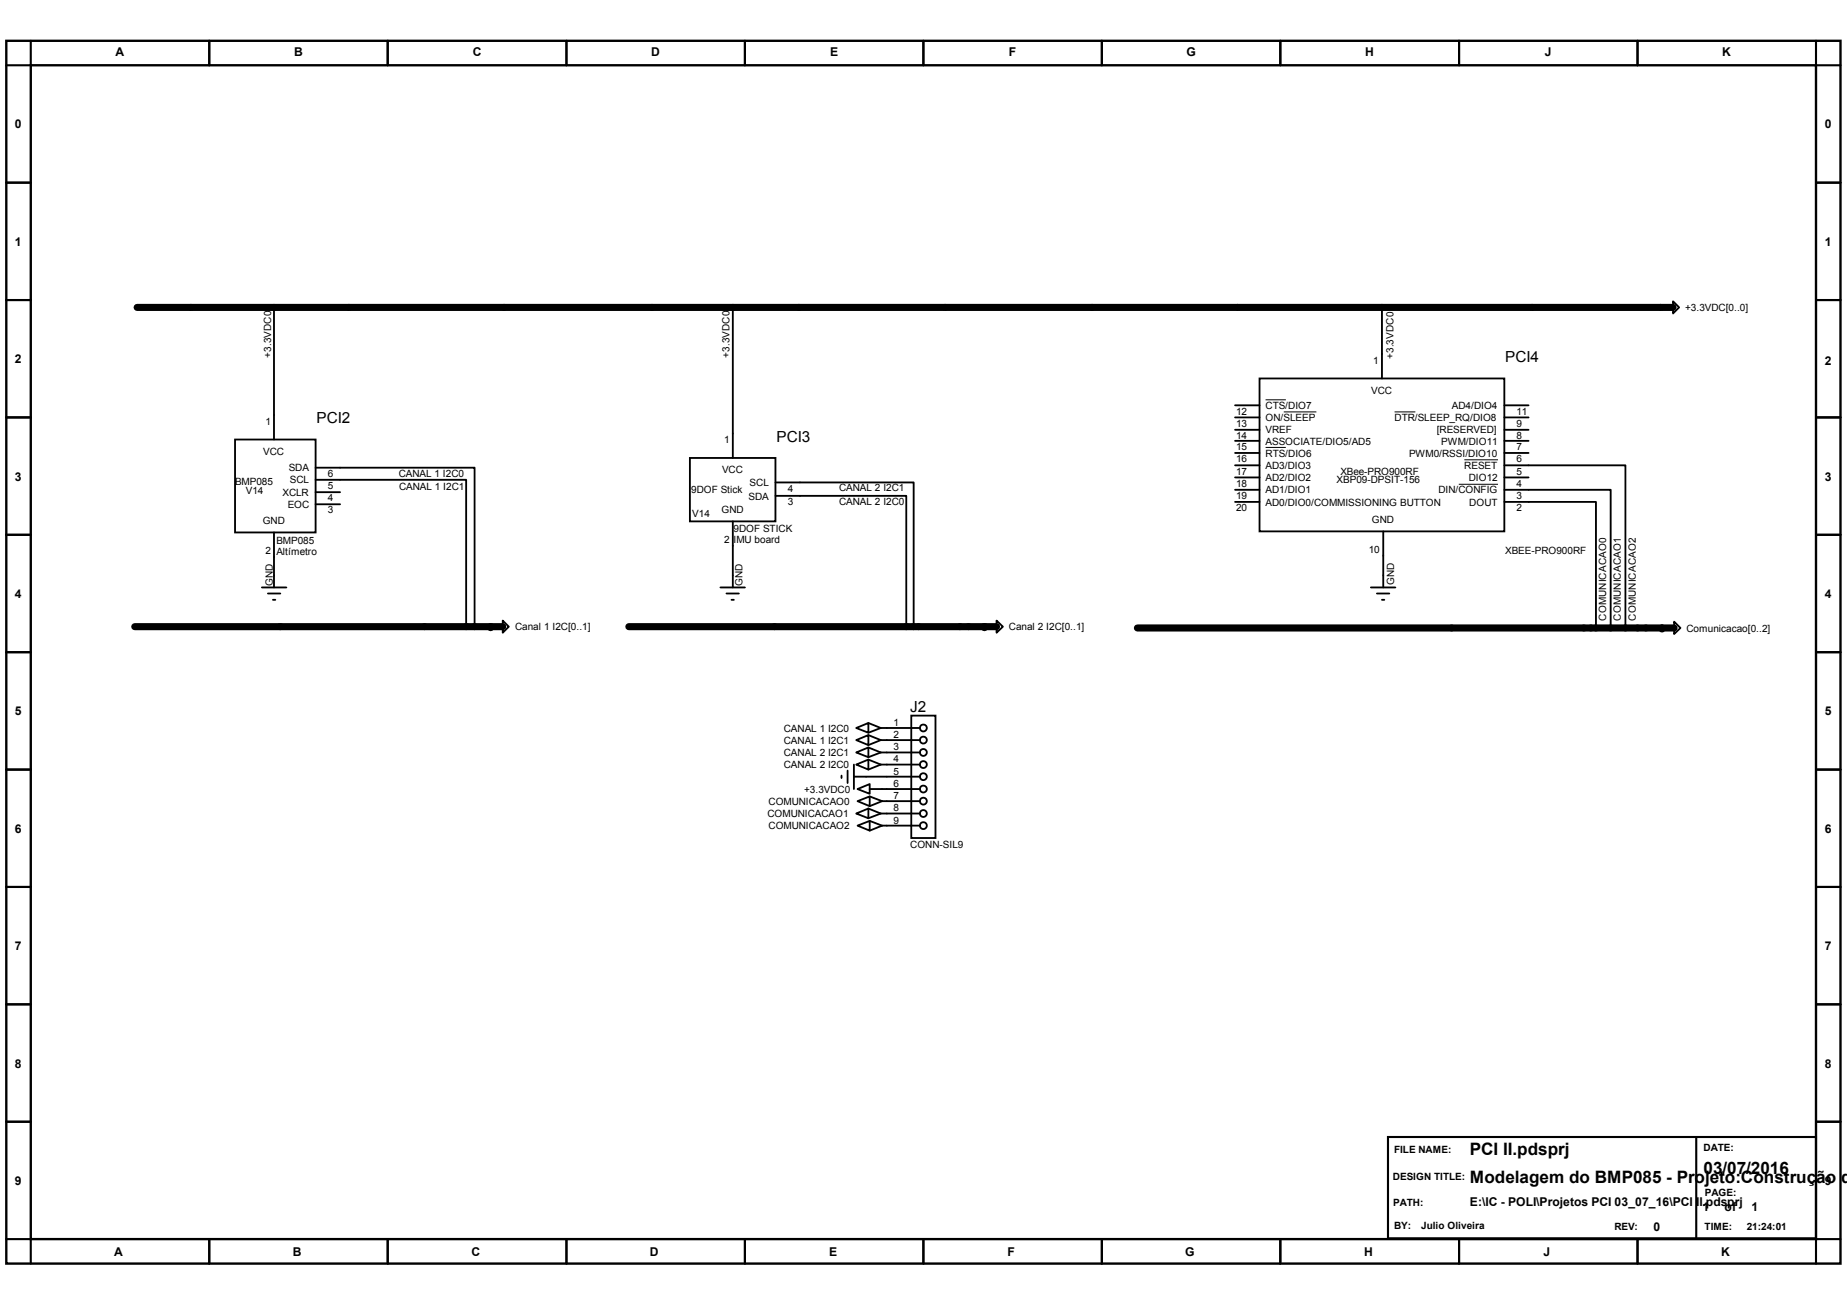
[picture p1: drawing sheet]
<svg xmlns="http://www.w3.org/2000/svg" width="297mm" height="210mm" viewBox="0 0 297 210" stroke-linecap="round" stroke-linejoin="round" font-family="sans-serif">
<path d="M1 6.6h295v196.6h-295zM4.9 10.5h287.2v188.8h-287.2z" fill="none" stroke="#000" stroke-width=".38"/>
<g fill="none" stroke="#000" stroke-width=".34">
<path d="M4.9 6.6v3.9h-3.9M33.7 6.6v3.9M62.4 6.6v3.9M91.1 6.6v3.9M119.8 6.6v3.9M148.5 6.6v3.9M177.2 6.6v3.9M205.9 6.6v3.9M234.6 6.6v3.9M263.4 6.6v3.9M292.1 6.6v3.9h3.9M1 29.4h3.9"/>
<path d="M292.1 29.4h3.9M1 48.3h3.9M292.1 48.3h3.9M1 67.1h3.9M292.1 67.1h3.9M1 86h3.9M292.1 86h3.9M1 104.9h3.9M292.1 104.9h3.9M1 123.8h3.9M292.1 123.8h3.9M1 142.7h3.9"/>
<path d="M292.1 142.7h3.9M1 161.5h3.9M292.1 161.5h3.9M1 199.3h3.9v3.9M1 180.4h3.9M33.7 199.3v3.9M62.4 199.3v3.9M91.1 199.3v3.9M119.8 199.3v3.9M148.5 199.3v3.9M177.2 199.3v3.9M205.9 199.3v3.9"/>
<path d="M223.2 182.9h68.9v16.3h-68.9zM234.6 199.3v3.9M263.4 199.3v3.9M272.8 182.9v16.3M292.1 180.4h3.9M296 199.3h-3.9v3.9"/>
</g>
<path d="M22.1 49.4h247M21.7 100.8h59.2M101.1 100.8h59.2M182.9 101h86.3" fill="none" stroke="#000" stroke-width="1.1"/>
<g fill="#000">
<circle cx="78.9" cy="100.8" r=".57"/>
<circle cx="158.3" cy="100.8" r=".57"/>
<circle cx="267.3" cy="101" r=".57"/>
</g>
<g fill="none" stroke="#000" stroke-width=".3">
<path d="M44.1 49.4v21.3M117.9 49.4v24.3M222.2 49.4v11.5M269.1 48.5l.9 .9-.9 1zM37.8 70.7h13v14.9h-13zM50.8 75.2h25.5v25.6M50.8 77.2h24.2v23.6M50.8 79.2h3.9M111 73.7h13.7v10.2h-13.7zM124.7 77.6h22.2v23.2M124.7 79.8h21v21M198.6 78.8h4"/>
<path d="M198.6 74.8h4M198.6 72.9h4M198.6 70.9h4M198.6 69.1h4M198.6 67.1h4M198.6 65.2h4M198.6 76.8h4M202.6 60.9h39.3v24.6h-39.3zM241.9 74.8h19.5v26.2M241.9 78.8h17.1v22.2M241.9 72.9h3.9M241.9 70.9h3.9"/>
<path d="M241.9 69.1h3.9M241.9 67.1h3.9M241.9 65.2h3.9M241.9 76.8h3.9M42.1 94.5h4M43.1 95.5h2M43.9 96.5h.4M44.1 85.6v8.9M50.8 81.1h3.9M80.9 99.8l.9 1-.9 1zM115.9 94.5h3.9M116.8 95.5h2"/>
<path d="M117.6 96.5h.4M117.9 83.9v10.6M160.3 99.8l1 1-1 1zM198.6 80.7h4M220.5 94.5h3.9M221.4 95.5h2M222.2 96.5h.4M222.5 85.5v9M241.9 80.7h14.8v20.3M269.2 100l1.1 1-1.1 1zM137.7 117.1l2-.8v1.6zM137.7 119l2-.8v1.6z"/>
<path d="M139.7 116.3l1.9 .8M139.7 118.2l1.9 .8M141.6 117.1h6.4M141.6 119h6.4M141.6 117.1l-1.9 .8M141.6 119l-1.9 .8M146.6 115.1h3.8v19.7h-3.8zM135.3 124.8v.3M136.3 124v1.9M137.3 124.9h10.7M137.3 123v3.9M137.7 130.9l2-.9v1.6z"/>
<path d="M137.7 123l2-.8v1.6zM137.7 121l2-.8v1.6zM137.9 132.8l2-.8v1.6zM137.9 128.9l2-.8v1.6zM137.9 126.9l2-.8v1.6zM139.7 130l1.9 .9M139.7 122.2l1.9 .8M139.7 120.2l1.9 .8M139.9 126.9h8.1M139.9 132l2 .8M139.9 128.1l2 .8M141.6 121h6.4"/>
<path d="M141.6 123h6.4M141.6 130.9h6.4M141.6 130.9l-1.9 .7M141.6 123l-1.9 .8M141.6 121l-1.9 .8M141.9 128.9h6.1M141.9 132.8h6.1M141.9 132.8l-2 .8M141.9 128.9l-2 .8"/>
<circle cx="148.5" cy="117.1" r=".56"/>
<circle cx="148.5" cy="119" r=".56"/>
<circle cx="148.5" cy="121" r=".56"/>
<circle cx="148.5" cy="123" r=".56"/>
<circle cx="148.5" cy="124.9" r=".56"/>
<circle cx="148.5" cy="126.9" r=".56"/>
<circle cx="148.5" cy="128.9" r=".56"/>
<circle cx="148.5" cy="132.8" r=".56"/>
<circle cx="148.5" cy="130.8" r=".56"/>
</g>
<path d="M203.5 72h3.3M203.5 64.3h3.3M206.5 66.3h5.2M224.3 66.3h3.3M234.6 77.9h6.3M235.5 74h5.4" fill="none" stroke="#000" stroke-width=".16"/>
<g font-size="2.8">
<text x="236.4" y="185.7">PCI II.pdsprj</text>
<text x="236.4" y="190.2">Modelagem do BMP085 - Projeto:Construção de</text>
<text x="274" y="188.8">03/07/2016</text>
</g>
<g font-size="2.5">
<text x="242.1" y="58.3">PCI4</text>
<text x="50.9" y="68.1">PCI2</text>
<text x="124.9" y="71.1">PCI3</text>
<text x="146.4" y="114.5">J2</text>
</g>
<g font-size="1.9">
<text x="18.6" y="9.1">A</text>
<text x="47.3" y="9.1">B</text>
<text x="76" y="9.1">C</text>
<text x="104.7" y="9.1">D</text>
<text x="133.5" y="9.1">E</text>
<text x="162.3" y="9.1">F</text>
<text x="190.8" y="9.1">G</text>
<text x="219.5" y="9.1">H</text>
<text x="248.4" y="9.1">J</text>
<text x="277" y="9.1">K</text>
<text x="2.4" y="20.7">0</text>
<text x="293.5" y="20.7">0</text>
<text x="2.4" y="39.5">1</text>
<text x="293.5" y="39.5">1</text>
<text x="2.4" y="58.4">2</text>
<text x="293.5" y="58.6">2</text>
<text x="2.4" y="77.3">3</text>
<text x="293.5" y="77.3">3</text>
<text x="2.4" y="96.2">4</text>
<text x="293.5" y="96.2">4</text>
<text x="2.4" y="115.1">5</text>
<text x="293.5" y="115.1">5</text>
<text x="2.4" y="133.9">6</text>
<text x="293.5" y="133.9">6</text>
<text x="2.4" y="152.8">7</text>
<text x="293.5" y="152.8">7</text>
<text x="2.4" y="171.7">8</text>
<text x="293.5" y="171.7">8</text>
<text x="2.4" y="190.6">9</text>
<text x="293.5" y="190.6">9</text>
<text x="236.4" y="194">E:\IC - POLI\Projetos PCI 03_07_16\PCI II.pdsprj</text>
<text x="265.9" y="198">0</text>
<text x="273.8" y="194.8">1</text>
<text x="277.4" y="194.8">of</text>
<text x="281.7" y="194.8">1</text>
<text x="18.4" y="202">A</text>
<text x="47.1" y="202">B</text>
<text x="75.8" y="202">C</text>
<text x="104.5" y="202">D</text>
<text x="133.3" y="202">E</text>
<text x="162" y="202">F</text>
<text x="190.6" y="202">G</text>
<text x="219.4" y="202">H</text>
<text x="248.2" y="202">J</text>
<text x="276.8" y="202">K</text>
</g>
<g font-size="1.6">
<text x="271" y="50">+3.3VDC[0..0]</text>
<text x="43.6" y="57.5" transform="rotate(-90 43.6 57.5)">+3.3VDC0</text>
<text x="117.3" y="57.5" transform="rotate(-90 117.3 57.5)">+3.3VDC0</text>
<text x="220.8" y="58.5">1</text>
<text x="224.1" y="57.7" transform="rotate(-90 224.1 57.7)">+3.3VDC0</text>
<text x="203.5" y="65.8">CTS/DIO7</text>
<text x="220.5" y="63.3">VCC</text>
<text x="233.5" y="65.8">AD4/DIO4</text>
<text x="42.7" y="68.4">1</text>
<text x="116.5" y="71.3">1</text>
<text x="198.8" y="70.6">14</text>
<text x="198.8" y="68.6">13</text>
<text x="198.8" y="66.7">12</text>
<text x="203.5" y="69.7">VREF</text>
<text x="203.5" y="67.7">ON/SLEEP</text>
<text x="203.5" y="71.5">ASSOCIATE/DIO5/AD5</text>
<text x="224.3" y="67.7">DTR/SLEEP_RQ/DIO8</text>
<text x="231.1" y="69.7">[RESERVED]</text>
<text x="231.8" y="71.5">PWM/DIO11</text>
<text x="243.9" y="66.7">11</text>
<text x="243.9" y="68.6">9</text>
<text x="243.9" y="70.6">8</text>
<text x="42.3" y="73.2">VCC</text>
<text x="46.4" y="75.8">SDA</text>
<text x="46.6" y="77.8">SCL</text>
<text x="52.7" y="76.7">6</text>
<text x="64.1" y="76.7">CANAL 1 I2C0</text>
<text x="116.1" y="76.1">VCC</text>
<text x="198.8" y="76.3">17</text>
<text x="198.8" y="72.4">15</text>
<text x="198.8" y="74.3">16</text>
<text x="203.5" y="73.4">RTS/DIO6</text>
<text x="203.5" y="77.4">AD2/DIO2</text>
<text x="203.5" y="75.4">AD3/DIO3</text>
<text x="215" y="77.7">XBP09-DPSIT-156</text>
<text x="215.6" y="76.3">XBee-PRO900RF</text>
<text x="226.6" y="73.4">PWM0/RSSI/DIO10</text>
<text x="235.5" y="75.4">RESET</text>
<text x="236.2" y="77.4">DIO12</text>
<text x="243.9" y="76.3">5</text>
<text x="243.9" y="72.4">7</text>
<text x="243.9" y="74.3">6</text>
<text x="37.8" y="78.1">BMP085</text>
<text x="39.5" y="79.5">V14</text>
<text x="45.4" y="79.8">XCLR</text>
<text x="46.3" y="81.7">EOC</text>
<text x="52.7" y="78.7">5</text>
<text x="52.7" y="82.6">3</text>
<text x="52.7" y="80.6">4</text>
<text x="64.2" y="78.8">CANAL 1 I2C1</text>
<text x="111.2" y="79.2">9DOF Stick</text>
<text x="111.3" y="83.2">V14</text>
<text x="116" y="82.5">GND</text>
<text x="120.4" y="80.3">SDA</text>
<text x="120.6" y="78.2">SCL</text>
<text x="126.7" y="79.1">4</text>
<text x="126.7" y="81.2">3</text>
<text x="135" y="79">CANAL 2 I2C1</text>
<text x="135" y="81.2">CANAL 2 I2C0</text>
<text x="198.8" y="80.3">19</text>
<text x="198.8" y="78.3">18</text>
<text x="198.8" y="82.2">20</text>
<text x="203.5" y="79.4">AD1/DIO1</text>
<text x="203.5" y="81.3">AD0/DIO0/COMMISSIONING BUTTON</text>
<text x="231.3" y="79.4">DIN/CONFIG</text>
<text x="236.3" y="81.3">DOUT</text>
<text x="243.9" y="80.3">3</text>
<text x="243.9" y="82.2">2</text>
<text x="243.9" y="78.3">4</text>
<text x="42.2" y="84.3">GND</text>
<text x="42.7" y="89.1">2</text>
<text x="44.4" y="87.5">BMP085</text>
<text x="44.4" y="89.2">Altímetro</text>
<text x="116.5" y="87.3">2</text>
<text x="118" y="85.5">9DOF STICK</text>
<text x="118" y="87.3">IMU board</text>
<text x="220.1" y="88.9">10</text>
<text x="220.6" y="84.1">GND</text>
<text x="242.1" y="89.1">XBEE-PRO900RF</text>
<text x="43.9" y="94.3" transform="rotate(-90 43.9 94.3)">GND</text>
<text x="119.4" y="94.3" transform="rotate(-90 119.4 94.3)">GND</text>
<text x="224.2" y="94.1" transform="rotate(-90 224.2 94.1)">GND</text>
<text x="82.8" y="101.4">Canal 1 I2C[0..1]</text>
<text x="162.3" y="101.4">Canal 2 I2C[0..1]</text>
<text x="258.3" y="99.8" transform="rotate(-90 258.3 99.8)">COMUNICACAO0</text>
<text x="260.7" y="99.8" transform="rotate(-90 260.7 99.8)">COMUNICACAO1</text>
<text x="263.1" y="99.8" transform="rotate(-90 263.1 99.8)">COMUNICACAO2</text>
<text x="271.2" y="101.6">Comunicacao[0..2]</text>
<text x="126.1" y="117.7">CANAL 1 I2C0</text>
<text x="126.1" y="119.6">CANAL 1 I2C1</text>
<text x="143.7" y="116.8">1</text>
<text x="143.7" y="118.7">2</text>
<text x="126.1" y="123.6">CANAL 2 I2C0</text>
<text x="126.1" y="121.6">CANAL 2 I2C1</text>
<text x="143.7" y="120.7">3</text>
<text x="143.7" y="122.6">4</text>
<text x="143.7" y="124.6">5</text>
<text x="123.4" y="131.4">COMUNICACAO1</text>
<text x="123.6" y="129.5">COMUNICACAO0</text>
<text x="129.3" y="127.5">+3.3VDC0</text>
<text x="143.7" y="126.6">6</text>
<text x="143.7" y="128.5">7</text>
<text x="143.7" y="130.5">8</text>
<text x="123.6" y="133.4">COMUNICACAO2</text>
<text x="143.7" y="132.5">9</text>
<text x="146.4" y="136.4">CONN-SIL9</text>
<text x="224.2" y="185.5">FILE NAME:</text>
<text x="274" y="185.1">DATE:</text>
<text x="224" y="189.8">DESIGN TITLE:</text>
<text x="224.1" y="193.9">PATH:</text>
<text x="224.2" y="197.7">BY:</text>
<text x="228.6" y="197.7">Julio Oliveira</text>
<text x="259.6" y="197.9">REV:</text>
<text x="274.1" y="197.9">TIME:</text>
<text x="274.2" y="192.4">PAGE:</text>
<text x="280.9" y="197.9">21:24:01</text>
</g>
</svg>
